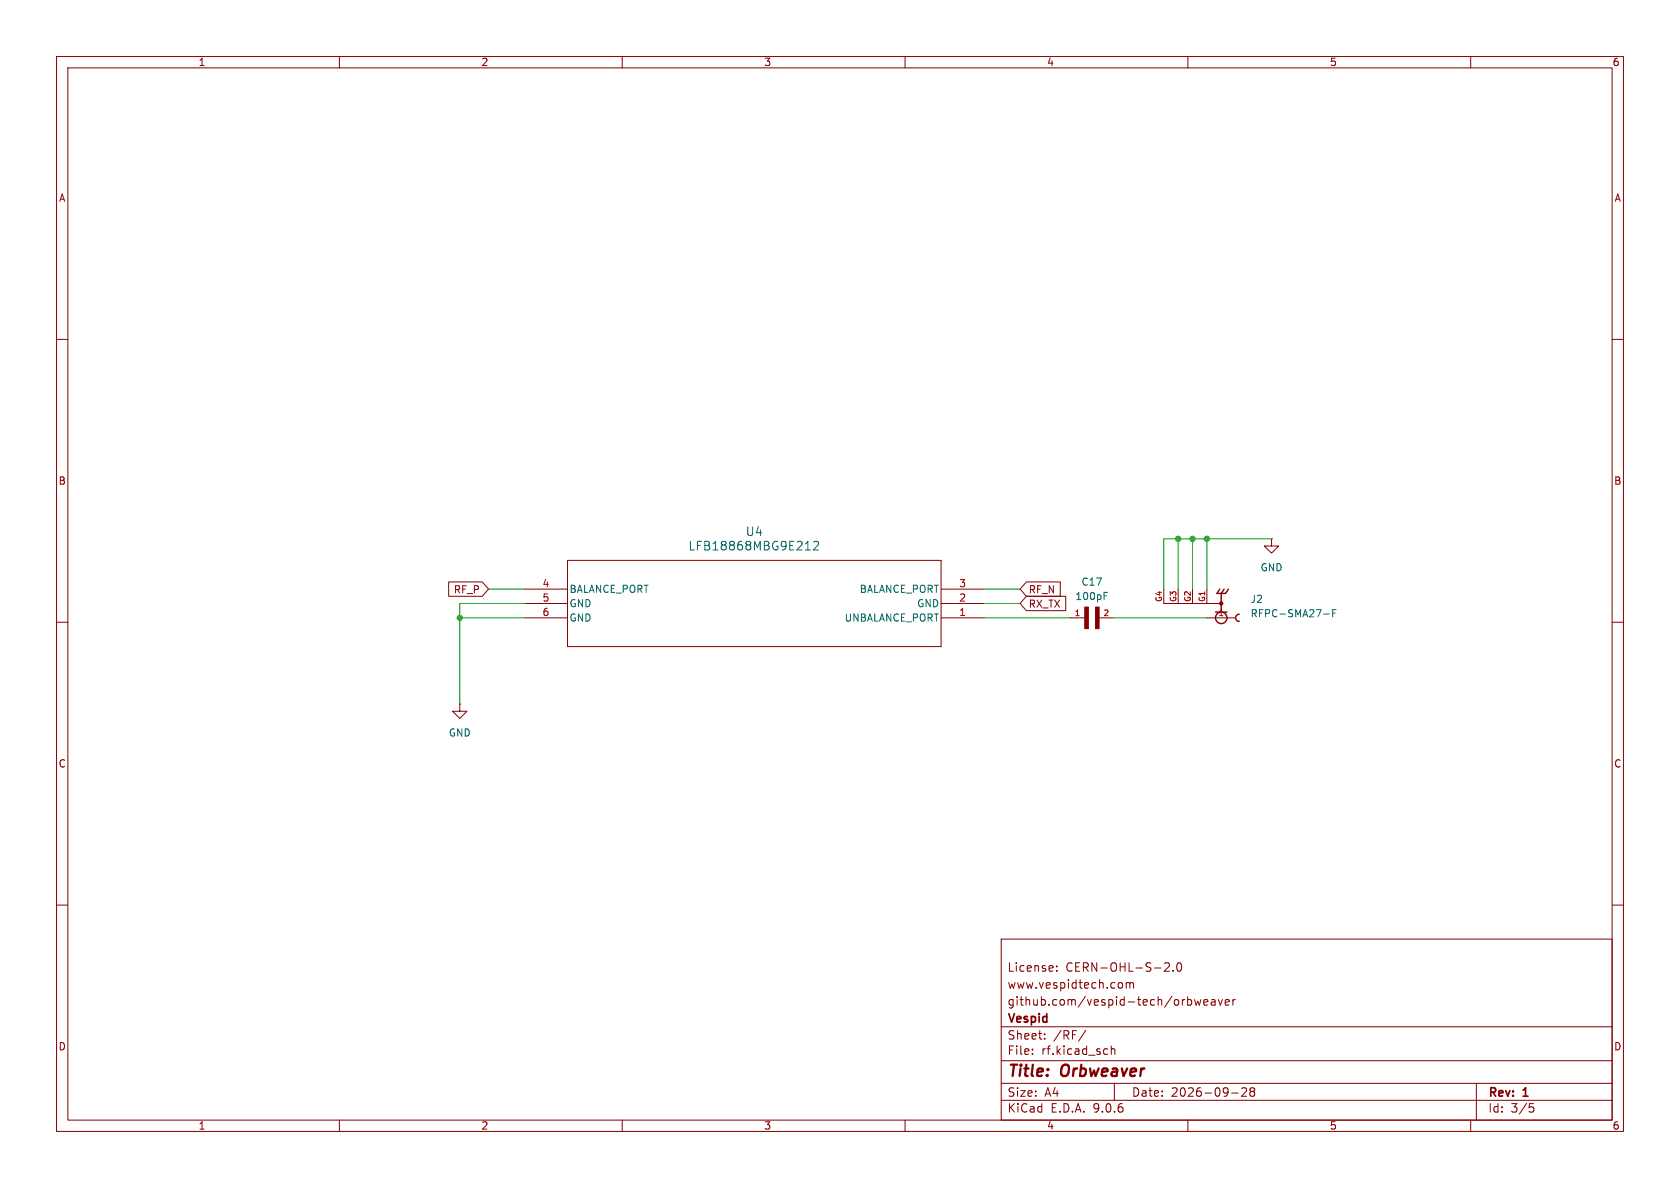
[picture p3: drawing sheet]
<svg xmlns="http://www.w3.org/2000/svg" width="297mm" height="210mm" viewBox="0 0 297 210" stroke-linecap="round" stroke-linejoin="round" font-family="sans-serif">
<g fill="none" stroke="#840000" stroke-width=".18">
<path d="M10 10h277v190h-277zM12 12h273v186h-273zM60 10v2M110 10v2M160 10v2M210 10v2M260 10v2M10 60h2M285 60h2M100.3 99.1h66.1v15.2h-66.1zM224.8 95.3v1.2h1.3l-1.3 1.3-1.3-1.3h1.3M224.8 95.3h.1"/>
<path d="M10 110h2M79.3 102.9h5.9l1.2 1.2-1.2 1.3h-5.9zM92.7 109.2h7.6M92.7 106.7h7.6M92.7 104.1h7.6M166.4 109.2h7.6M166.4 106.7h7.6M166.4 104.1h7.6M181.5 102.9h5.9v2.5h-5.9l-1.2-1.3zM181.5 105.4h6.9v2.6h-6.9l-1.2-1.3zM189.2 109.2h2.6M194.3 109.2h2.5"/>
<path d="M205.7 104.1v2.6h10.2M208.3 104.1v2.6M210.8 104.1v2.6M213.4 109.2h5M213.4 104.1v2.6M285 110h2M81.3 124.5v1.2h1.2l-1.2 1.3-1.3-1.3h1.3M81.3 124.5h.1M10 160h2M177 166h108v32h-108zM186.8 171.6v.1M186.8 170.8v.1"/>
<path d="M198.2 173.7l.3 .3v.4l-.3 .3M199.1 173.8l.4-.1 .2 .2M199.1 173.7v1M199.7 173.9l.3-.2 .3 .1 .1 .9M199.7 173.9v.8M205.9 170.3l.6-.1 .2 .1v.3l-.9 1.1h.9M207.4 171.6v.1M208.2 170.3l.2-.1a.81 .81 0 0 1 .6 .6 .81 .81 0 0 1-.3 .8l-.2 .1a.81 .81 0 0 1-.3-1.4zM210.5 176.8l.2 .2v.4l-.2 .2M211.2 176.7l.3 1 .2-.7 .3 .7 .3-1M212.8 177.2l.7-.1v-.3l-.5-.1-.2 .2 .1 .7h.6M214.2 176.8h.5l.1 .9"/>
<path d="M214.8 177.1h-.5a.29 .29 0 0 0-.2 .3 .29 .29 0 0 0 .2 .3l.5-.1M215.4 176.7l.3 1 .4-1M216.6 177.2l.7-.1-.1-.3-.4-.1-.2 .2 .1 .7h.5M218 176.7v1M218.4 176.7l-.3 .1-.1 .2M285 160h2M60 198v2M110 198v2M160 198v2M177 194.5h108M177 191.5h108M177 187.5h108"/>
<path d="M177 181.5h108M182.5 186.3v.1M182.5 185.5v.1M184.7 183.6v.1M184.7 182.8v.1M192 182.1l-1.3 2M196.5 184.9v1.5M196.5 185.5l.2-.1 .3 .1 .1 .9M197 191.5v3M210 198v2M217.7 193.2h1.2M219.5 192.4l.6-.1 .2 .1 .1 .3-.9 1.1h.9"/>
<path d="M221.2 192.9l-.2-.2 .2-.4 .5 .1 .1 .2-.3 .3M221.2 192.9l-.2 .3v.5l.2 .1 .5-.1 .1-.2-.1-.4-.2-.2M221.2 192.9h.3M260 198v2M261 191.5v6.5M270.4 195.1h.7M270.5 195.7h.4l.3 .3-.2 .5-.5 .1"/>
</g>
<path d="M142.4 97.2h.9M143.8 95.8l.6-.1 .2 .1 .1 .3-.9 1.1h.9M195.2 105.3h.4M195.2 104.7h.6M234 108.6h1M235.6 108.4h.4M236.2 107.8h-.6v1.2" fill="none" stroke="#006464" stroke-width=".18"/>
<g fill="none" stroke="#840000" stroke-width=".25">
<path d="M214.9 108.2h2M215.6 104.1l-.5 .8h1.6l.5-.8M216.4 104.1l-.5 .8v3.3M219.1 108.6a.64 .64 0 0 0-.7 .6 .64 .64 0 0 0 .7 .7"/>
<circle cx="215.9" cy="109.2" r="1.02"/>
<circle cx="215.9" cy="106.7" r=".25"/>
</g>
<g fill="#840000" stroke="#840000" stroke-width=".18">
<path d="M191.8 107.3h.6v3.8h-.6z"/>
<path d="M193.7 107.3h.6v3.8h-.6z"/>
</g>
<path d="M208.3 95.3v8.8M210.8 95.3v8.8M213.4 95.3v8.8M224.8 95.3h-19.1v8.8M81.3 109.2h11.4M86.4 104.1h6.3M92.7 106.7h-11.4v17.8M174 106.7h6.3M174 104.1h6.3M174 109.2h15.2M196.8 109.2h16.6" fill="none" stroke="#009600" stroke-width=".18"/>
<g fill="#009600" stroke="#009600" stroke-width=".18">
<circle cx="210.8" cy="95.3" r=".46"/>
<circle cx="208.3" cy="95.3" r=".46"/>
<circle cx="213.4" cy="95.3" r=".46"/>
<circle cx="81.3" cy="109.2" r=".46"/>
</g>
<g font-size="2.8" fill="#840000">
<text x="178" y="190.9">Title:</text>
<text x="187.7" y="190.9">Orbweaver</text>
</g>
<g font-size="2.1" fill="#006464">
<text x="131.7" y="95">U4</text>
<text x="121.6" y="97.5">LFB18868MBG9E212</text>
</g>
<g font-size="2.1" fill="#840000">
<text x="178" y="172">License:</text>
<text x="188.4" y="172">CERN-OHL-S-2.0</text>
<text x="178" y="178">github.com/vespid-tech/orbweaver</text>
<text x="178" y="175">www.vespidtech.com</text>
<text x="178" y="184">Sheet:</text>
<text x="178" y="181.2">Vespid</text>
<text x="186.2" y="184">/RF/</text>
<text x="178" y="186.7">File:</text>
<text x="184.1" y="186.7">rf.kicad_sch</text>
<text x="178" y="196.9">KiCad</text>
<text x="178" y="194.1">Size:</text>
<text x="184.7" y="194.1">A4</text>
<text x="185.7" y="196.9">E.D.A.</text>
<text x="193.3" y="196.9">9.0.6</text>
<text x="200" y="194.1">Date:</text>
<text x="207" y="194.1">2026-09-28</text>
<text x="263" y="194.3">Rev:</text>
<text x="263" y="196.9">Id:</text>
<text x="267.1" y="196.9">3/5</text>
<text x="269.4" y="194.3">1</text>
</g>
<g font-size="1.8" fill="#840000">
<text x="35" y="11.9">1</text>
<text x="85" y="11.9">2</text>
<text x="135" y="11.9">3</text>
<text x="185" y="11.9">4</text>
<text x="235" y="11.9">5</text>
<text x="285" y="11.9">6</text>
<text x="10.3" y="35.9">A</text>
<text x="285.3" y="35.9">A</text>
<text x="10.3" y="85.9">B</text>
<text x="285.3" y="85.9">B</text>
<text x="80.1" y="105.1">RF_P</text>
<text x="181.8" y="105.1">RF_N</text>
<text x="181.8" y="107.6">RX_TX</text>
<text x="10.3" y="135.9">C</text>
<text x="285.3" y="135.9">C</text>
<text x="10.3" y="185.9">D</text>
<text x="285.3" y="185.9">D</text>
<text x="35" y="199.9">1</text>
<text x="85" y="199.9">2</text>
<text x="135" y="199.9">3</text>
<text x="185" y="199.9">4</text>
<text x="235" y="199.9">5</text>
<text x="285" y="199.9">6</text>
</g>
<g font-size="1.8" fill="#006464">
<text x="222.8" y="101.2">GND</text>
<text x="100.6" y="107.5">GND</text>
<text x="100.6" y="105">BALANCE_PORT</text>
<text x="151.9" y="105">BALANCE_PORT</text>
<text x="162" y="107.5">GND</text>
<text x="190" y="106.3">100pF</text>
<text x="191.1" y="103.7">C17</text>
<text x="221" y="106.8">J2</text>
<text x="100.6" y="110.1">GND</text>
<text x="149.2" y="110.1">UNBALANCE_PORT</text>
<text x="221" y="109.3">RFPC-SMA27-F</text>
<text x="79.2" y="130.4">GND</text>
</g>
<g font-size="1.8" fill="#a90000">
<text x="95.8" y="106.4">5</text>
<text x="95.8" y="103.9">4</text>
<text x="169.5" y="106.4">2</text>
<text x="169.5" y="103.9">3</text>
<text x="95.8" y="109">6</text>
<text x="169.5" y="109">1</text>
</g>
<g font-size="1.4" fill="#a90000">
<text x="205.5" y="106.5" transform="rotate(-90 205.5 106.5)">G4</text>
<text x="208" y="106.5" transform="rotate(-90 208 106.5)">G3</text>
<text x="210.6" y="106.5" transform="rotate(-90 210.6 106.5)">G2</text>
<text x="213.1" y="106.5" transform="rotate(-90 213.1 106.5)">G1</text>
<text x="189.9" y="109">1</text>
<text x="195" y="109">2</text>
<text x="215.3" y="109">1</text>
</g>
</svg>
